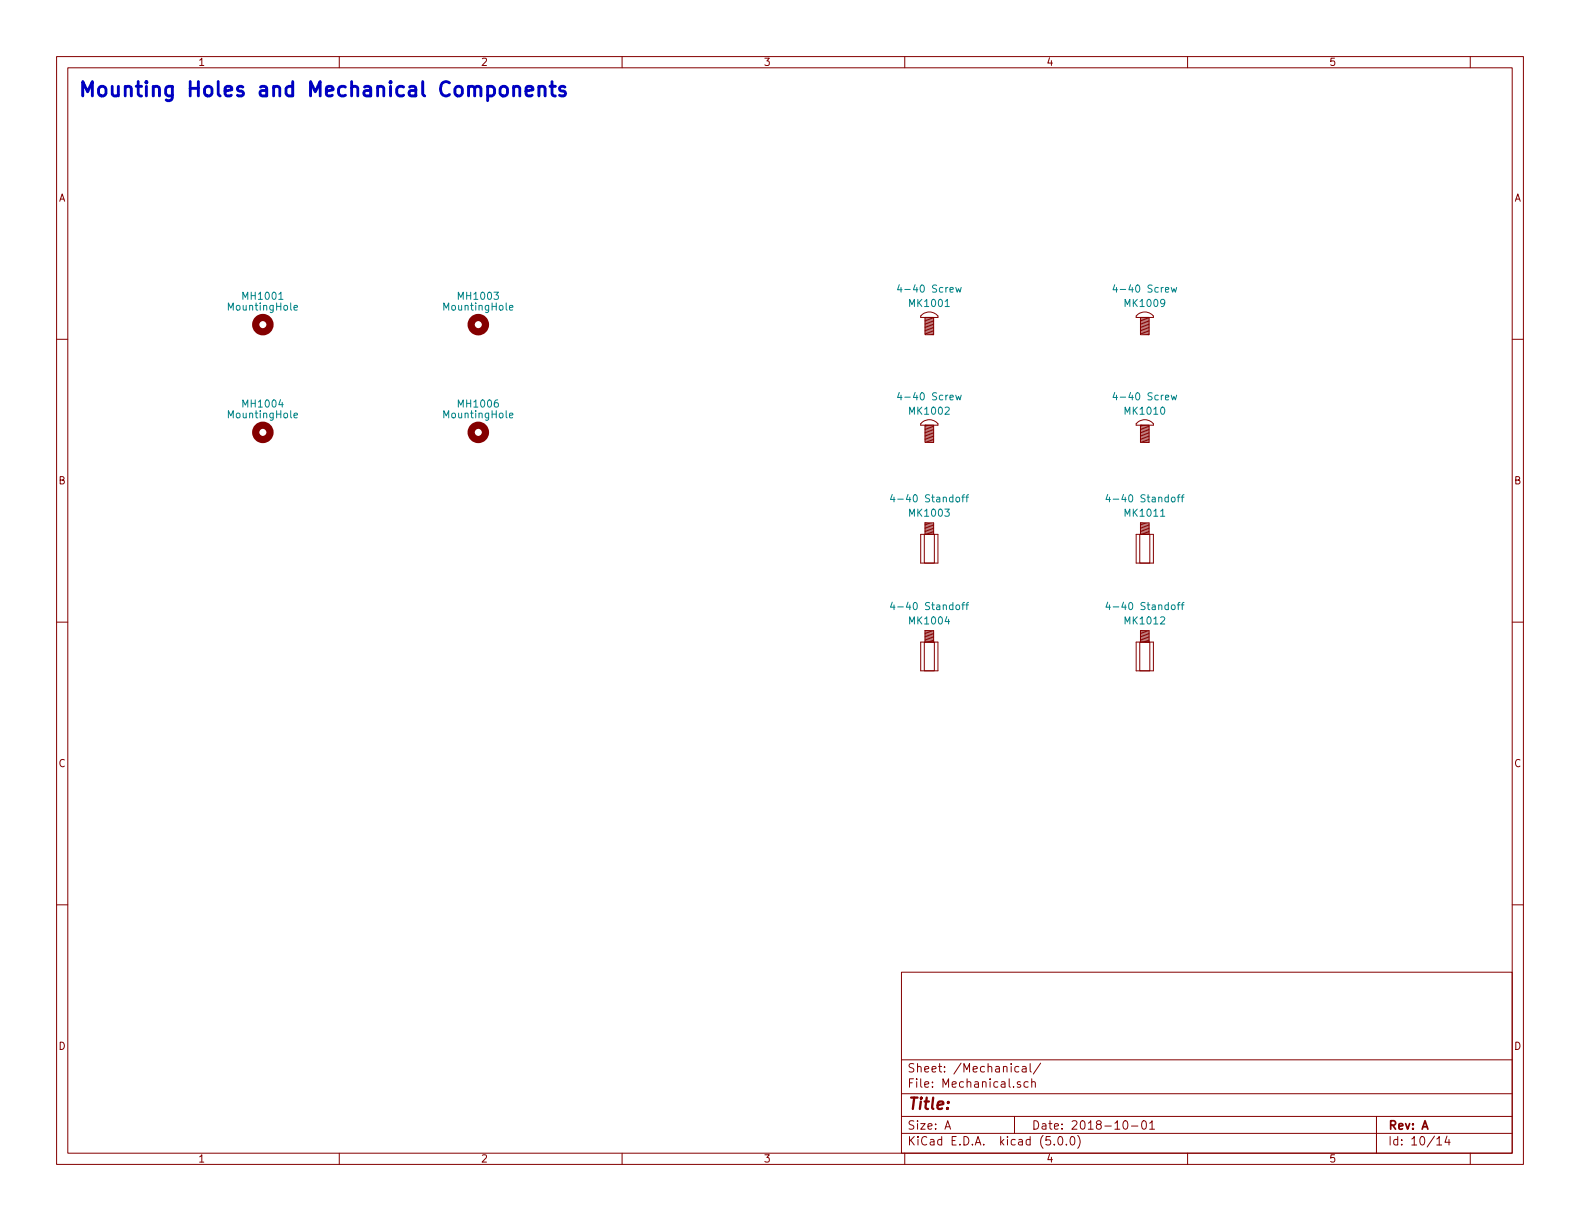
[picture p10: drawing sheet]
<svg xmlns="http://www.w3.org/2000/svg" width="279mm" height="216mm" viewBox="0 0 279 216" stroke-linecap="round" stroke-linejoin="round" font-family="sans-serif">
<g fill="none" stroke="#840000" stroke-width=".18">
<path d="M10 10h259.4v195.9h-259.4zM12 12h255.4v191.9h-255.4zM60 10v2M110 10v2M160 10v2M210 10v2M260 10v2M10 60h2M162.9 55.8a1.98 1.98 0 0 1 3 .1v.2h-3.1zM163.6 56.1h1.5v3.1h-1.5zM163.6 58.9l1.5 .3M163.6 58.7l1.5 .2"/>
<path d="M163.6 58.4l1.5 .3M163.6 58.2l1.5 .2M163.6 57.9l1.5 .3M163.6 57.7l1.5 .2M163.6 57.4l1.5 .3M163.6 57.2l1.5 .2M163.6 56.9l1.5 .3M163.6 56.6l1.5 .3M163.6 56.4l1.5 .2M163.6 56.1l1.5 .3M200.9 55.9a1.99 1.99 0 0 1 3.1 0v.2h-3.1zM201.7 56.1h1.5v3.1h-1.5z"/>
<path d="M201.7 58.9l1.5 .3M201.7 58.7l1.5 .2M201.7 58.4l1.5 .3M201.7 58.2l1.5 .2M201.7 57.9l1.5 .3M201.7 57.7l1.5 .2M201.7 57.4l1.5 .3M201.7 57.2l1.5 .2M201.7 56.9l1.5 .3M201.7 56.6l1.5 .3M201.7 56.4l1.5 .2M201.7 56.1l1.5 .3"/>
<path d="M267.4 60h2M162.8 74.9a1.99 1.99 0 0 1 3.1 0v.3h-3.1zM163.6 75.2h1.5v3h-1.5zM163.6 78l1.5 .2M163.6 77.7l1.5 .3M163.6 77.5l1.5 .2M163.6 77.2l1.5 .3M163.6 77l1.5 .2M163.6 76.7l1.5 .3M163.6 76.5l1.5 .2M163.6 76.2l1.5 .3M163.6 75.9l1.5 .3"/>
<path d="M163.6 75.7l1.5 .2M163.6 75.4l1.5 .3M163.6 75.2l1.5 .2M200.9 74.9a1.99 1.99 0 0 1 3.1 0v.3h-3.1zM201.7 75.2h1.5v3h-1.5zM201.7 78l1.5 .2M201.7 77.7l1.5 .3M201.7 77.5l1.5 .2M201.7 77.2l1.5 .3M201.7 77l1.5 .2M201.7 76.7l1.5 .3M201.7 76.5l1.5 .2"/>
<path d="M201.7 76.2l1.5 .3M201.7 75.9l1.5 .3M201.7 75.7l1.5 .2M201.7 75.4l1.5 .3M201.7 75.2l1.5 .2M162.8 94.5v5.1zM162.8 94.5h3.1zM162.8 99.6h3.1zM163.4 94.5h1.8v5.1h-1.8zM163.6 94.5h1.5zM163.6 92.5v2zM163.6 92.5h1.5z"/>
<path d="M163.6 94.2l1.5 .3M163.6 94l1.5 .2M163.6 93.7l1.5 .3M163.6 93.5l1.5 .2M163.6 93.2l1.5 .3M163.6 93l1.5 .2M163.6 92.7l1.5 .3M163.6 92.5l1.5 .2M165.1 92.5v2zM165.9 94.5v5.1zM200.9 94.5v5.1zM200.9 94.5h3.1z"/>
<path d="M200.9 99.6h3.1zM201.5 94.5h1.8v5.1h-1.8zM201.7 94.5h1.5zM201.7 92.5v2zM201.7 92.5h1.5zM201.7 94.2l1.5 .3M201.7 94l1.5 .2M201.7 93.7l1.5 .3M201.7 93.5l1.5 .2M201.7 93.2l1.5 .3M201.7 93l1.5 .2M201.7 92.7l1.5 .3"/>
<path d="M201.7 92.5l1.5 .2M203.2 92.5v2zM204 94.5v5.1zM10 110h2M162.8 113.5v5.1zM162.8 113.5h3.1zM162.8 118.6h3.1zM163.4 113.5h1.8v5.1h-1.8zM163.6 113.5h1.5zM163.6 111.5v2zM163.6 111.5h1.5zM163.6 113.3l1.5 .2"/>
<path d="M163.6 113l1.5 .3M163.6 112.8l1.5 .2M163.6 112.5l1.5 .3M163.6 112.3l1.5 .2M163.6 112l1.5 .3M163.6 111.8l1.5 .2M163.6 111.5l1.5 .3M165.1 111.5v2zM165.9 113.5v5.1zM200.9 113.5v5.1zM200.9 113.5h3.1zM200.9 118.6h3.1z"/>
<path d="M201.5 113.5h1.8v5.1h-1.8zM201.7 113.5h1.5zM201.7 111.5v2zM201.7 111.5h1.5zM201.7 113.3l1.5 .2M201.7 113l1.5 .3M201.7 112.8l1.5 .2M201.7 112.5l1.5 .3M201.7 112.3l1.5 .2M201.7 112l1.5 .3M201.7 111.8l1.5 .2M201.7 111.5l1.5 .3"/>
<path d="M203.2 111.5v2zM204 113.5v5.1zM267.4 110h2M10 160h2M267.4 160h2M159.4 171.9h108v32h-108zM159.4 197.4h108M159.4 193.4h108M159.4 187.4h108M167.1 199.7l.5-1.5 .5 1.5M167.2 199.2h.8M179.4 197.4v3"/>
<path d="M180.2 188.6h-.5l-.2 .2 .1 .7h.6M180.4 191.3h-.3l-.2 .2 .1 .2 .4 .1v.4h-.5M180.8 188.6h.6l.1 1M181.5 188.9l-.6 .1-.2 .2 .2 .4 .6-.1M181.8 191.3h-.4l-.3 .2 .1 .6 .2 .2 .4-.1M182.2 188.1v1.3l.2 .2M182.4 191.4l.3-.1h.3l.1 1M182.4 190.8v1.5M184 188l-1.3 1.9M198.8 198.2h.3a.94 .94 0 0 1 0 1.5 .8 .8 0 0 1-.6-.7 .8 .8 0 0 1 .3-.8zM200.1 199.1h1.1M202 198.3l.4-.1a.94 .94 0 0 1 0 1.5 .82 .82 0 0 1-.4-1.4z"/>
<path d="M203.3 198.6l.4-.4v1.5M203.3 199.7h.9M243.4 197.4v6.5M60 203.9v2M110 203.9v2M159.4 200.4h108M160 203.9v2M186.4 202.3v.2M187.2 201.1l.4-.1a.94 .94 0 0 1 0 1.5 .79 .79 0 0 1-.4-1.4zM188.6 202.3v.2M189.4 201.1l.3-.1a.94 .94 0 0 1 0 1.5 .82 .82 0 0 1-.3-1.4zM190.6 200.8a1.71 1.71 0 0 1 0 2.2"/>
<path d="M210 203.9v2M254.1 201.4l.4-.4v1.5M254.1 202.5h.8M255.9 200.9l-.4 1.1h.9M256.2 201.5v1M260 203.9v2"/>
</g>
<path d="M90.8 15.5a.63 .63 0 0 1 1.1 .1v1.4M93 16.1l1.2-.2-.1-.5-.7-.1-.4 .3v1l.1 .2 .3 .2 .7-.2M95.3 15.5a.63 .63 0 0 1 1.1 .1v1.4M95.3 15.3v1.7M97.3 15.3h.9M97.6 14.4v2.2l.1 .2 .5 .2M99.9 15.4a.6 .6 0 0 0-1 .2l.2 .4 .6 .1 .3 .4-.1 .3-.2 .2-.8-.2" fill="none" stroke="#0000c2" stroke-width=".51"/>
<g fill="none" stroke="#008484" stroke-width=".18">
<path d="M52 54.4l.6-.1v-.2l-.4-.1-.2 .2 .1 .6h.5M90.1 54.4l.6-.1v-.2l-.4-.1-.2 .2 .1 .6h.5M159 50.3l-.3 .9h.8M167.1 54.2h.8M169 50.8l.3 .9 .2-.6 .2 .6 .3-.9M197.1 50.3l-.3 .9h.8M207.1 50.8l.3 .9 .2-.6 .2 .6 .3-.9M52 73.5l.6-.1v-.3h-.4l-.2 .1 .1 .6h.5M90.1 73.5l.6-.1v-.3h-.4l-.2 .1 .1 .6h.5M159 69.4l-.3 .9h.8M169 69.9l.3 .8 .2-.6 .2 .6 .3-.8M197.1 69.4l-.3 .9h.8"/>
<path d="M207.1 69.9l.3 .8 .2-.6 .2 .6 .3-.8M157.8 87.4l-.3 .9h.8M158.1 87.9v.8M170.1 87.9h.5M170.6 87.5l-.3 .2v1M170.8 87.9h.5M171.3 87.5l-.3 .2v1M195.9 87.4l-.3 .9h.8M196.2 87.9v.8M205.2 91.3h.8M208.2 87.9h.5M208.7 87.5l-.3 .2v1"/>
<path d="M208.9 87.9h.5M209.4 87.5l-.3 .2v1M157.8 106.5l-.3 .9h.8M158.1 107v.8M170.1 107h.5M170.6 106.5l-.3 .2v1.1M170.8 107h.5M171.3 106.5l-.3 .2v1.1M195.9 106.5l-.3 .9h.8M196.2 107v.8M208.2 107h.5M208.7 106.5l-.3 .2v1.1"/>
<path d="M208.9 107h.5M209.4 106.5l-.3 .2v1.1"/>
</g>
<g fill="none" stroke="#840000" stroke-width="1.3">
<circle cx="46.5" cy="57.4" r="1.27"/>
<circle cx="84.6" cy="57.4" r="1.27"/>
<circle cx="46.5" cy="76.5" r="1.27"/>
<circle cx="84.6" cy="76.5" r="1.27"/>
</g>
<text font-size="3.5" fill="#0000c2" x="13.7" y="17.1">Mounting Holes and Mechanical Components</text>
<text font-size="2.8" fill="#840000" x="160.4" y="196.2">Title:</text>
<g font-size="2.1" fill="#840000">
<text x="160.4" y="189.6">Sheet: /Mechanical/</text>
<text x="160.4" y="192.3">File: Mechanical.sch</text>
<text x="160.4" y="202.5">KiCad E.D.A. kicad (5.0.0)</text>
<text x="160.4" y="199.7">Size: A</text>
<text x="182.4" y="199.7">Date: 2018-10-01</text>
<text x="245.4" y="199.7">Rev: A</text>
<text x="245.4" y="202.5">Id: 10/14</text>
</g>
<g font-size="1.8" fill="#840000">
<text x="35" y="11.6">1</text>
<text x="85" y="11.6">2</text>
<text x="135" y="11.6">3</text>
<text x="185" y="11.6">4</text>
<text x="235" y="11.6">5</text>
<text x="10.4" y="35.6">A</text>
<text x="267.8" y="35.6">A</text>
<text x="10.4" y="85.6">B</text>
<text x="267.8" y="85.6">B</text>
<text x="10.4" y="135.6">C</text>
<text x="267.8" y="135.6">C</text>
<text x="10.4" y="185.6">D</text>
<text x="267.8" y="185.6">D</text>
<text x="35" y="205.5">1</text>
<text x="85" y="205.5">2</text>
<text x="135" y="205.5">3</text>
<text x="185" y="205.5">4</text>
<text x="235" y="205.5">5</text>
</g>
<g font-size="1.8" fill="#008484">
<text x="43.2" y="53">MH1001</text>
<text x="81.3" y="53">MH1003</text>
<text x="159.7" y="51.7">4-40 Screw</text>
<text x="197.8" y="51.7">4-40 Screw</text>
<text x="40.6" y="54.9">MountingHole</text>
<text x="78.7" y="54.9">MountingHole</text>
<text x="161" y="54.3">MK1001</text>
<text x="199.1" y="54.3">MK1009</text>
<text x="159.7" y="70.8">4-40 Screw</text>
<text x="197.8" y="70.8">4-40 Screw</text>
<text x="40.6" y="74">MountingHole</text>
<text x="43.2" y="72.1">MH1004</text>
<text x="78.7" y="74">MountingHole</text>
<text x="81.3" y="72.1">MH1006</text>
<text x="161" y="73.3">MK1002</text>
<text x="199.1" y="73.3">MK1010</text>
<text x="158.7" y="88.8">4-40 Standoff</text>
<text x="196.8" y="88.8">4-40 Standoff</text>
<text x="161" y="91.4">MK1003</text>
<text x="199.1" y="91.4">MK1011</text>
<text x="158.7" y="107.9">4-40 Standoff</text>
<text x="196.8" y="107.9">4-40 Standoff</text>
<text x="161" y="110.4">MK1004</text>
<text x="199.1" y="110.4">MK1012</text>
</g>
</svg>
